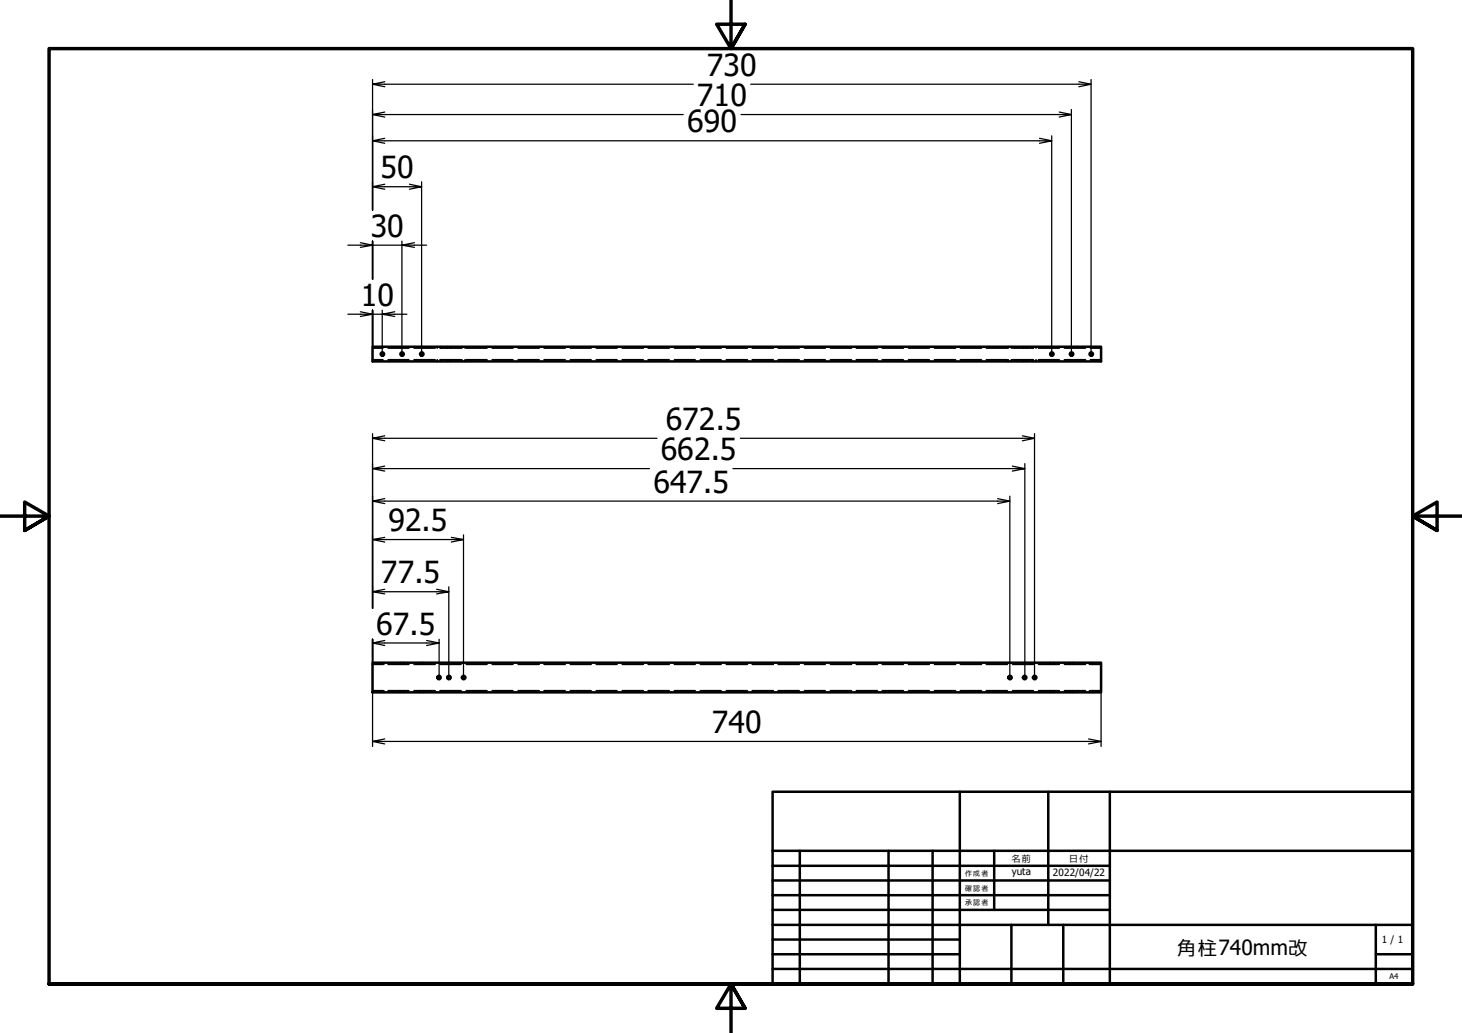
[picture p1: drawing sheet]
<svg xmlns="http://www.w3.org/2000/svg" width="297mm" height="210mm" viewBox="0 0 297 210" stroke-linecap="round" stroke-linejoin="round" font-family="sans-serif">
<!-- layer: Hidden (ISO) -->
<g fill="none" stroke="#000" stroke-width=".38">
<path d="M75.7 73.1h2.1M75.7 70.7h2.1M78.9 73.1h4.2M78.9 70.7h4.2M84.1 73.1h4.3M84.1 70.7h4.3M88.8 70.5h.1M88.8 70.6v.1M88.8 73.1v.2M88.8 73.3v.1M89.4 73.1h4.3M89.4 70.7h4.3"/>
<path d="M89.5 70.5h.1M89.5 70.6v.1M89.5 73.1v.2M89.5 73.3v.1M90.9 70.5h.1M90.9 70.6v.1M90.9 73.1v.2M90.9 73.3v.1M91.5 70.5h.1M91.5 70.6v.1M91.5 73.1v.2M91.5 73.3v.1"/>
<path d="M93.9 70.5h.1M93.9 70.6v.1M93.9 73.1v.2M93.9 73.3v.1M94.5 70.5h.1M94.5 70.6v.1M94.5 73.1v.2M94.5 73.3v.1M94.7 73.1h4.2M94.7 70.7h4.2M100 73.1h4.2M100 70.7h4.2"/>
<path d="M105.3 73.1h4.2M105.3 70.7h4.2M110.6 73.1h4.2M110.6 70.7h4.2M115.9 73.1h4.2M115.9 70.7h4.2M121.2 73.1h4.1M121.2 70.7h4.1M126.4 73.1h4.3M126.4 70.7h4.3M131.7 73.1h4.3M131.7 70.7h4.3"/>
<path d="M137 73.1h4.2M137 70.7h4.2M142.3 73.1h4.2M142.3 70.7h4.2M147.6 73.1h4.2M147.6 70.7h4.2M152.8 73.1h4.3M152.8 70.7h4.3M158.1 73.1h4.3M158.1 70.7h4.3M163.4 73.1h4.2M163.4 70.7h4.2"/>
<path d="M168.7 73.1h4.3M168.7 70.7h4.3M174 73.1h4.2M174 70.7h4.2M179.3 73.1h4.2M179.3 70.7h4.2M184.6 73.1h4.2M184.6 70.7h4.2M189.9 73.1h4.2M189.9 70.7h4.2M195.1 73.1h4.3M195.1 70.7h4.3"/>
<path d="M200.4 73.1h4.3M200.4 70.7h4.3M204.9 70.5h.1M204.9 70.6v.1M204.9 73.1v.2M204.9 73.3v.1M205.5 70.5h.1M205.5 70.6v.1M205.5 73.1v.2M205.5 73.3v.1M205.7 73.1h4.2M205.7 70.7h4.2"/>
<path d="M207.9 70.5h.1M207.9 70.6v.1M207.9 73.1v.2M207.9 73.3v.1M208.5 70.5h.1M208.5 70.6v.1M208.5 73.1v.2M208.5 73.3v.1M209.9 70.5h.1M209.9 70.6v.1M209.9 73.1v.2M209.9 73.3v.1"/>
<path d="M210.5 70.5h.1M210.5 70.6v.1M210.5 73.1v.2M210.5 73.3v.1M211 73.1h4.2M211 70.7h4.2M216.3 73.1h4.2M216.3 70.7h4.2M221.6 73.1h2.1M221.6 70.7h2.1M75.7 135h2.1M77.3 134.7v.1"/>
<path d="M77.3 134.8v.2M78 134.7v.1M78 134.8v.2M78.9 135h4.2M81.3 134.7v.1M81.3 134.8v.2M82 134.7v.1M82 134.8v.2M84.1 135h4.3M85.3 134.7v.1M85.3 134.8v.2M86 134.7v.1"/>
<path d="M86 134.8v.2M89.4 135h4.3M94.7 135h4.2M100 135h4.2M105.3 135h4.2M110.6 135h4.2M115.9 135h4.2M121.2 135h4.1M126.4 135h4.3M131.7 135h4.3M137 135h4.2M142.3 135h4.2"/>
<path d="M147.6 135h4.2M152.8 135h4.3M158.1 135h4.3M163.4 135h4.2M168.7 135h4.3M174 135h4.2M179.3 135h4.2M184.6 135h4.2M189.9 135h4.2M195.1 135h4.3M200.4 135h4.3M205.7 135h4.2"/>
<path d="M211 135h4.2M213.4 134.7v.1M213.4 134.8v.2M214 134.7v.1M214 134.8v.2M216.3 135h4.2M217.4 134.7v.1M217.4 134.8v.2M218 134.7v.1M218 134.8v.2M221.4 134.7v.1M221.4 134.8v.2"/>
<path d="M221.6 135h2.1M222 134.7v.1M222 134.8v.2M75.7 140.4h2.1M77.3 140.4h.1M77.3 140.6v.1M78 140.4h.1M78 140.6v.1M78.9 140.4h4.2M81.3 140.4h.1M81.3 140.6v.1M82 140.4h.1"/>
<path d="M82 140.6v.1M84.1 140.4h4.3M85.3 140.4h.1M85.3 140.6v.1M86 140.4h.1M86 140.6v.1M89.4 140.4h4.3M94.7 140.4h4.2M100 140.4h4.2M105.3 140.4h4.2M110.6 140.4h4.2M115.9 140.4h4.2"/>
<path d="M121.2 140.4h4.1M126.4 140.4h4.3M131.7 140.4h4.3M137 140.4h4.2M142.3 140.4h4.2M147.6 140.4h4.2M152.8 140.4h4.3M158.1 140.4h4.3M163.4 140.4h4.2M168.7 140.4h4.3M174 140.4h4.2M179.3 140.4h4.2"/>
<path d="M184.6 140.4h4.2M189.9 140.4h4.2M195.1 140.4h4.3M200.4 140.4h4.3M205.7 140.4h4.2M211 140.4h4.2M213.4 140.4h.1M213.4 140.6v.1M214 140.4h.1M214 140.6v.1M216.3 140.4h4.2M217.4 140.4h.1"/>
<path d="M217.4 140.6v.1M218 140.4h.1M218 140.6v.1M221.4 140.4h.1M221.4 140.6v.1M221.6 140.4h2.1M222 140.4h.1M222 140.6v.1"/>
</g>
<!-- layer: Visible (ISO) -->
<g fill="none" stroke="#000" stroke-width=".51">
<path d="M75.7 70.5h148v2.9h-148zM75.7 134.7h148v6h-148z"/>
<circle cx="77.7" cy="71.9" r=".35"/>
<circle cx="81.7" cy="71.9" r=".35"/>
<circle cx="85.7" cy="71.9" r=".35"/>
<circle cx="213.7" cy="71.9" r=".35"/>
<circle cx="217.7" cy="71.9" r=".35"/>
<circle cx="221.7" cy="71.9" r=".35"/>
<circle cx="89.2" cy="137.7" r=".35"/>
<circle cx="91.2" cy="137.7" r=".35"/>
<circle cx="94.2" cy="137.7" r=".35"/>
<circle cx="205.2" cy="137.7" r=".35"/>
<circle cx="208.2" cy="137.7" r=".35"/>
<circle cx="210.2" cy="137.7" r=".35"/>
</g>
<!-- layer: Border (ISO) -->
<path d="M148.5 -.1v10l-2.9-5h5.8l-2.9 5 2.9-5M0 104.9h10l-5-2.9v5.8l5-2.9-5 2.9M297 104.9h-10l5-2.9v5.8l-5-2.9 5 2.9M10 199.9v-190h277v190h-277h277M151.4 204.9l-2.9-5 2.9 5h-5.8l2.9-5v10" fill="none" stroke="#000" stroke-width=".7"/>
<!-- layer: Title (ISO) -->
<g fill="none" stroke="#000" stroke-width=".51">
<path d="M157 160.9h130v39h-130zM157 175.9h68.5M157 178.9h68.5M157 172.9h130M162.5 172.9v27M180.5 172.9v27M189.5 172.9v27M195 160.9v39M202 172.9v12M213 160.9v27M225.5 160.9v39M157 187.9h130"/>
<path d="M157 181.9h68.5M157 184.9h68.5M157 190.9h38M157 193.9h38M157 196.9h130M205.5 187.9v12M216 187.9v12M279.5 193.9h7.5M279.5 187.9v12"/>
</g>
<!-- layer: Dimension (ISO) -->
<g fill="none" stroke="#000" stroke-width=".25">
<path d="M75.7 16.2v26.5M75.7 17.1l2.5 .5M78.2 16.6l-2.5 .5h65.1M152.5 17.1h69.2l-2.5 .5M219.2 16.6l2.5 .5M221.7 16.2v55.7M75.7 37.9l2.5 .6M75.7 28.6l2.5 .5M75.7 23.3l2.5 .5M78.2 37.4l-2.5 .5h10l-2.5 .6M78.2 28.1l-2.5 .5h138l-2.5 .5M78.2 22.8l-2.5 .5h63.1"/>
<path d="M83.2 37.4l2.5 .5M85.7 36.9v35M150.6 23.3h67.1l-2.5 .5M211.2 28.1l2.5 .5M213.7 27.6v44.3M215.2 22.8l2.5 .5M217.7 22.3v49.6M70.7 49.8h5l-2.5 .5M73.2 49.3l2.5 .5h6l2.5 .5M75.7 49v7.7M81.7 49v22.9M84.2 49.3l-2.5 .5h5"/>
<path d="M70.7 63.9h5l-2.5 .4M73.2 63.3l2.5 .6h2l2.5 .4M75.7 63v7.5M77.7 63v8.9M80.2 63.3l-2.5 .6h5M75.7 88.1v35.5M75.7 95.2l2.5 .5M75.7 89.1l2.5 .5M78.2 94.7l-2.5 .5h56.3M78.2 88.6l-2.5 .5h57.8M148.9 95.2h59.3l-2.5 .5M150.4 89.1h59.8l-2.5 .5"/>
<path d="M205.7 94.7l2.5 .5M207.7 88.6l2.5 .5M208.2 94.2v43.4M210.2 88.1v49.5M75.7 109.6l2.5 .5M75.7 101.8l2.5 .5M78.2 119.7l-2.5 .5h15.5l-2.5 .5M78.2 109.2l-2.5 .4h18.5l-2.5 .5M78.2 101.3l-2.5 .5h129.5l-2.5 .5M88.7 119.7l2.5 .5M91.2 119.2v18.4M91.7 109.2l2.5 .4"/>
<path d="M94.2 108.7v28.9M202.7 101.3l2.5 .5M205.2 100.8v36.8M75.7 129.9v4.8M75.7 130.7l2.5 .5M75.7 120.2l2.5 .5M78.2 130.1l-2.5 .6h13.5l-2.5 .5M86.7 130.1l2.5 .6M89.2 129.9v7.7M75.7 150.7l2.5 .5M75.7 140.7v11M78.2 150.1l-2.5 .6h148l-2.5 .5"/>
<path d="M221.2 150.1l2.5 .6M223.7 140.7v11"/>
</g>
<g font-size="6.2">
<text x="143.6" y="15.5">730</text>
<text x="141.6" y="21.6">710</text>
<text x="139.6" y="26.9">690</text>
<text x="77.3" y="36.2">50</text>
<text x="75.3" y="48.1">30</text>
<text x="73.3" y="62.1">10</text>
<text x="135.3" y="87.4">672.5</text>
<text x="134.2" y="93.5">662.5</text>
<text x="132.8" y="100.2">647.5</text>
<text x="78.9" y="108">92.5</text>
<text x="77.4" y="118.5">77.5</text>
<text x="76.5" y="129">67.5</text>
<text x="144.7" y="148.9">740</text>
</g>
<text font-size="4.3" x="239" y="194">角柱740mm改</text>
<g font-size="2">
<text x="205.4" y="175.2">名前</text>
<text x="205.5" y="177.9">yuta</text>
<text x="213.9" y="178">2022/04/22</text>
<text x="217.2" y="175.1">日付</text>
<text x="280.7" y="191.6">1 / 1</text>
</g>
<g font-size="1.6">
<text x="196" y="178">作成者</text>
<text x="196" y="181">確認者</text>
<text x="196" y="184">承認者</text>
<text x="282.3" y="199">A4</text>
</g>
</svg>
